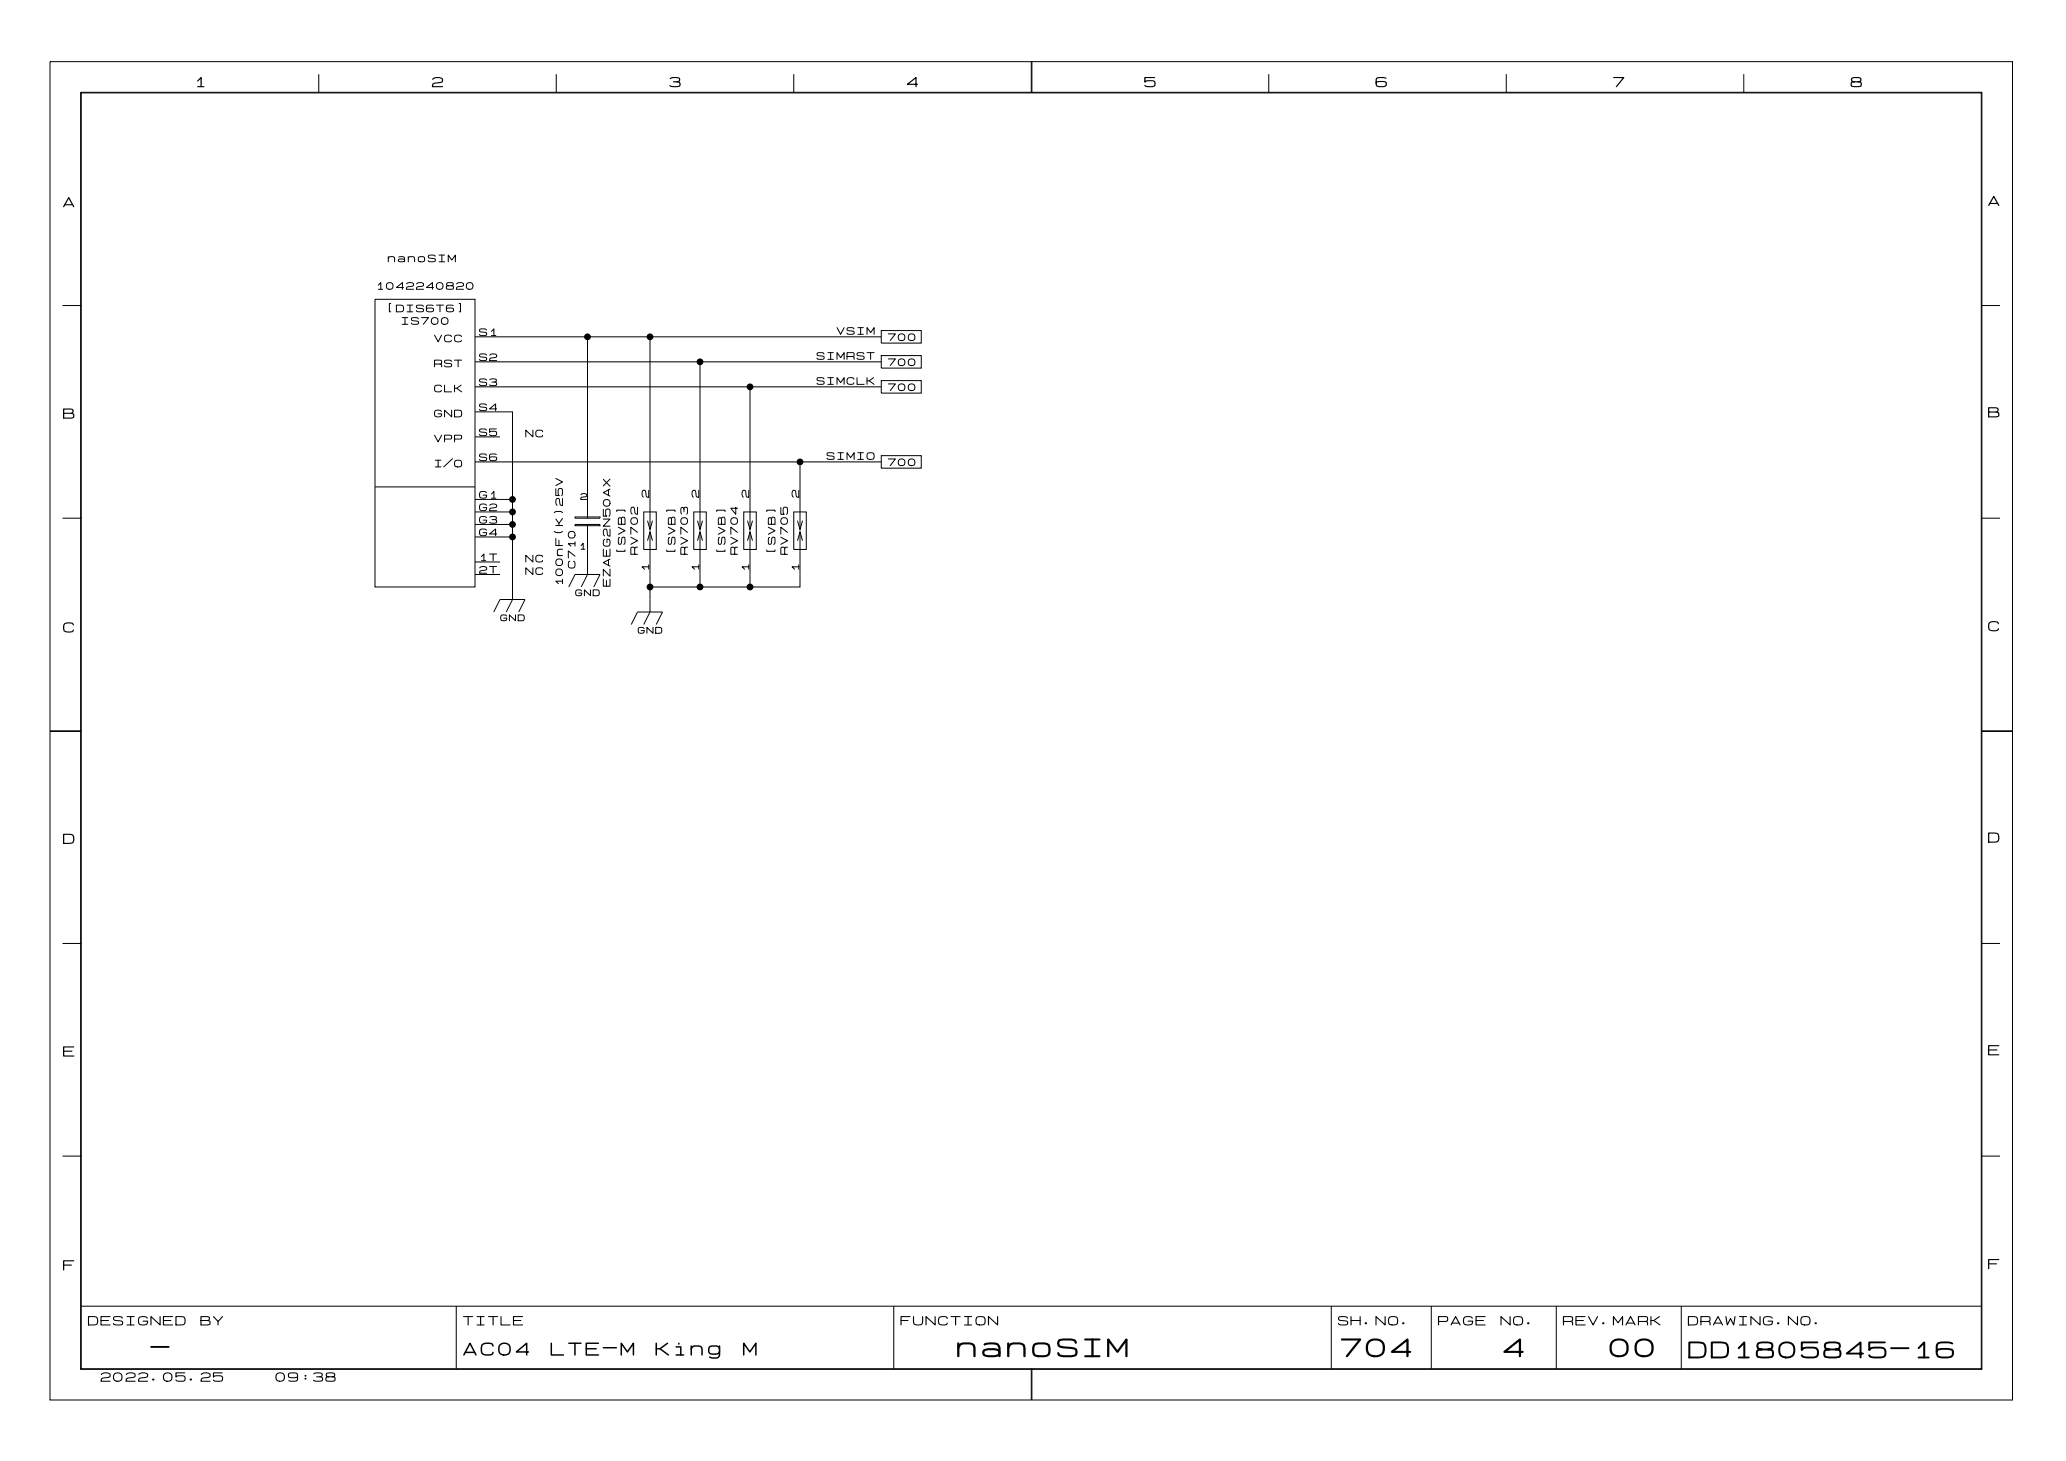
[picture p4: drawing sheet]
<svg xmlns="http://www.w3.org/2000/svg" width="420mm" height="297mm" viewBox="0 0 420 297" stroke-linecap="round" stroke-linejoin="round" font-family="sans-serif">
<g fill="none" stroke="#000" stroke-width=".2">
<path d="M10.2 12.5h398.7v271.8h-398.7zM16.4 18.7h386.3v259.4h-386.3zM16.5 18.9h386.1v259.1h-386.1zM64.8 15.1v3.8M113 15.1v3.8M161.3 15.1v3.8M209.5 12.5v6.4M209.7 12.5v6.4M257.8 15.1v3.8M306.1 15.1v3.8M354.3 15.1v3.8M12.7 62.1h3.8"/>
<path d="M76.2 60.8h20.3v58.4h-20.3zM96.5 73.5h82.6M96.5 68.4h82.6M119.4 68.4v36.8M132.1 68.4v39.1M142.2 73.5v34M152.4 78.6v28.9M179.1 78.6h-82.6M179.1 67.1h8.1v2.6h-8.1zM179.1 72.2h8.1v2.6h-8.1zM179.1 77.3h8.1v2.5h-8.1zM402.6 62.1h3.8"/>
<path d="M76.2 98.9h20.3M96.5 93.8h82.6M96.5 83.6h7.6v38.1l-1.2 2.6M96.5 88.7h5.1M162.6 93.8v13.7M179.1 92.5h8.1v2.6h-8.1zM12.7 105.2h3.8M96.5 109h7.6M96.5 104h7.6M96.5 101.4h7.6M96.5 106.5h7.6M96.5 114.1h5.1"/>
<path d="M96.5 116.7h5.1M115.6 119.2l1.2-2.5h5.1l-1.2 2.5M116.8 106.5h5.1v.3h-5.1zM116.8 105h5.1v.2h-5.1zM119.4 106.5v10.2l-1.3 2.5M130.8 104h2.5v7.6h-2.5zM131.6 109.8l.5-1.8 .5 1.8M131.6 105.7l.5 1.8 .5-1.8M132.1 108v16.3l-1.3 2.5M141 104h2.5v7.6h-2.5zM141.7 109.8l.5-1.8 .5 1.8M141.7 105.7l.5 1.8 .5-1.8"/>
<path d="M142.2 108v11.2M151.1 104h2.6v7.6h-2.6zM151.9 109.8l.5-1.8 .5 1.8M151.9 105.7l.5 1.8 .5-1.8M152.4 108v11.2M161.3 104h2.5v7.6h-2.5zM162.1 109.8l.5-1.8 .5 1.8M162.1 105.7l.5 1.8 .5-1.8M162.6 108v11.2h-30.5M402.6 105.2h3.8M100.3 124.3l1.3-2.6h5.1l-1.3 2.6M128.3 126.8l1.2-2.5h5.1l-1.3 2.5"/>
<path d="M10.2 148.4h6.3M10.2 148.5h6.3M402.6 148.4h6.3M402.6 148.5h6.3M12.7 191.6h3.8M402.6 191.6h3.8M12.7 234.8h3.8M402.6 234.8h3.8M16.5 265.3h386.1M92.7 265.3v12.7M181.6 265.3v12.7M209.5 278v6.3"/>
<path d="M209.7 278v6.3M270.5 265.3v12.7M290.8 265.3v12.7M316.2 265.3v12.7M341.6 265.3v12.7"/>
</g>
<g fill="#000">
<circle cx="119.4" cy="68.4" r=".7"/>
<circle cx="132.1" cy="68.4" r=".7"/>
<circle cx="142.2" cy="73.5" r=".7"/>
<circle cx="152.4" cy="78.6" r=".7"/>
<circle cx="162.6" cy="93.8" r=".7"/>
<circle cx="104.1" cy="101.4" r=".7"/>
<circle cx="104.1" cy="104" r=".7"/>
<circle cx="104.1" cy="109" r=".7"/>
<circle cx="104.1" cy="106.5" r=".7"/>
<circle cx="132.1" cy="119.2" r=".7"/>
<circle cx="142.2" cy="119.2" r=".7"/>
<circle cx="152.4" cy="119.2" r=".7"/>
</g>
<g font-size="5.1">
<text x="194.3" y="276.3">nanoSIM</text>
<text x="272.3" y="276.3">704</text>
<text x="305.3" y="276.3">4</text>
<text x="326.9" y="276.3">00</text>
</g>
<g font-size="4.6">
<text x="30.5" y="276.2">-</text>
<text x="342.9" y="276.5">DD1805845-16</text>
</g>
<g font-size="3.6">
<text x="94" y="275.8">AC04</text>
<text x="111.8" y="275.8">LTE-M</text>
<text x="133.1" y="275.8">King</text>
<text x="150.8" y="275.8">M</text>
</g>
<g font-size="2.8">
<text x="39.4" y="18.1">1</text>
<text x="87.6" y="18.1">2</text>
<text x="135.9" y="18.1">3</text>
<text x="184.1" y="18.1">4</text>
<text x="232.4" y="18.1">5</text>
<text x="279.4" y="18.1">6</text>
<text x="327.7" y="18.1">7</text>
<text x="375.9" y="18.1">8</text>
<text x="12.7" y="42.5">A</text>
<text x="403.9" y="42.2">A</text>
<text x="12.7" y="85.4">B</text>
<text x="403.9" y="85.1">B</text>
<text x="12.7" y="128.8">C</text>
<text x="403.9" y="128.6">C</text>
<text x="12.7" y="171.7">D</text>
<text x="403.9" y="171.5">D</text>
<text x="12.7" y="214.9">E</text>
<text x="403.9" y="214.7">E</text>
<text x="12.7" y="258.4">F</text>
<text x="403.9" y="258.1">F</text>
</g>
<g font-size="2.5">
<text x="17.8" y="269.5">DESIGNED</text>
<text x="40.6" y="269.5">BY</text>
<text x="94" y="269.5">TITLE</text>
<text x="182.9" y="269.5">FUNCTION</text>
<text x="271.8" y="269.5">SH.NO.</text>
<text x="292.1" y="269.5">PAGE</text>
<text x="304.8" y="269.5">NO.</text>
<text x="317.5" y="269.5">REV.MARK</text>
<text x="342.9" y="269.5">DRAWING.NO.</text>
<text x="20.3" y="280.9">2022.05.25</text>
<text x="55.9" y="280.9">09:38</text>
</g>
<g font-size="2">
<text x="78.7" y="53.5">nanoSIM</text>
<text x="76.3" y="59.1">1042240820</text>
<text x="78.4" y="63.7">[DIS6T6]</text>
<text x="81.4" y="66.2">IS700</text>
<text x="88.1" y="69.8">VCC</text>
<text x="97.3" y="68.5">S1</text>
<text x="169.9" y="68.2">VSIM</text>
<text x="180.3" y="69.5">700</text>
<text x="88.1" y="74.8">RST</text>
<text x="97.3" y="73.6">S2</text>
<text x="165.9" y="73.3">SIMRST</text>
<text x="180.3" y="74.6">700</text>
<text x="88.1" y="79.9">CLK</text>
<text x="97.3" y="78.7">S3</text>
<text x="97.3" y="83.7">S4</text>
<text x="165.9" y="78.4">SIMCLK</text>
<text x="180.3" y="79.7">700</text>
<text x="88.1" y="85">GND</text>
<text x="97.3" y="88.8">S5</text>
<text x="106.7" y="89.1">NC</text>
<text x="88.1" y="90.1">VPP</text>
<text x="88.1" y="95.2">I/O</text>
<text x="97.3" y="93.9">S6</text>
<text x="167.9" y="93.6">SIMIO</text>
<text x="180.3" y="94.9">700</text>
<text x="97.3" y="101.5">G1</text>
<text x="132.2" y="101.2" transform="rotate(-90 132.2 101.2)">2</text>
<text x="142.3" y="101.2" transform="rotate(-90 142.3 101.2)">2</text>
<text x="152.5" y="101.2" transform="rotate(-90 152.5 101.2)">2</text>
<text x="162.7" y="101.2" transform="rotate(-90 162.7 101.2)">2</text>
<text x="97.3" y="104.1">G2</text>
<text x="97.3" y="106.6">G3</text>
<text x="97.3" y="109.1">G4</text>
<text x="127.4" y="112.7" transform="rotate(-90 127.4 112.7)">[SVB]</text>
<text x="129.9" y="112.7" transform="rotate(-90 129.9 112.7)">RV702</text>
<text x="137.5" y="112.7" transform="rotate(-90 137.5 112.7)">[SVB]</text>
<text x="140.1" y="112.7" transform="rotate(-90 140.1 112.7)">RV703</text>
<text x="147.7" y="112.7" transform="rotate(-90 147.7 112.7)">[SVB]</text>
<text x="150.2" y="112.7" transform="rotate(-90 150.2 112.7)">RV704</text>
<text x="157.8" y="112.7" transform="rotate(-90 157.8 112.7)">[SVB]</text>
<text x="160.4" y="112.7" transform="rotate(-90 160.4 112.7)">RV705</text>
<text x="97.3" y="114.2">1T</text>
<text x="97.3" y="116.8">2T</text>
<text x="106.7" y="114.5">NC</text>
<text x="106.7" y="117">NC</text>
<text x="114.7" y="119.1" transform="rotate(-90 114.7 119.1)">100nF(K)25V</text>
<text x="117.2" y="115.5" transform="rotate(-90 117.2 115.5)">C710</text>
<text x="124.3" y="119.2" transform="rotate(-90 124.3 119.2)">EZAEG2N50AX</text>
<text x="132.2" y="116.2" transform="rotate(-90 132.2 116.2)">1</text>
<text x="142.3" y="116.2" transform="rotate(-90 142.3 116.2)">1</text>
<text x="152.5" y="116.2" transform="rotate(-90 152.5 116.2)">1</text>
<text x="162.7" y="116.2" transform="rotate(-90 162.7 116.2)">1</text>
</g>
<g font-size="1.8">
<text x="117.9" y="101.7">2</text>
<text x="117.6" y="111.8">1</text>
<text x="116.8" y="121.3">GND</text>
<text x="101.6" y="126.4">GND</text>
<text x="129.5" y="128.9">GND</text>
</g>
</svg>
